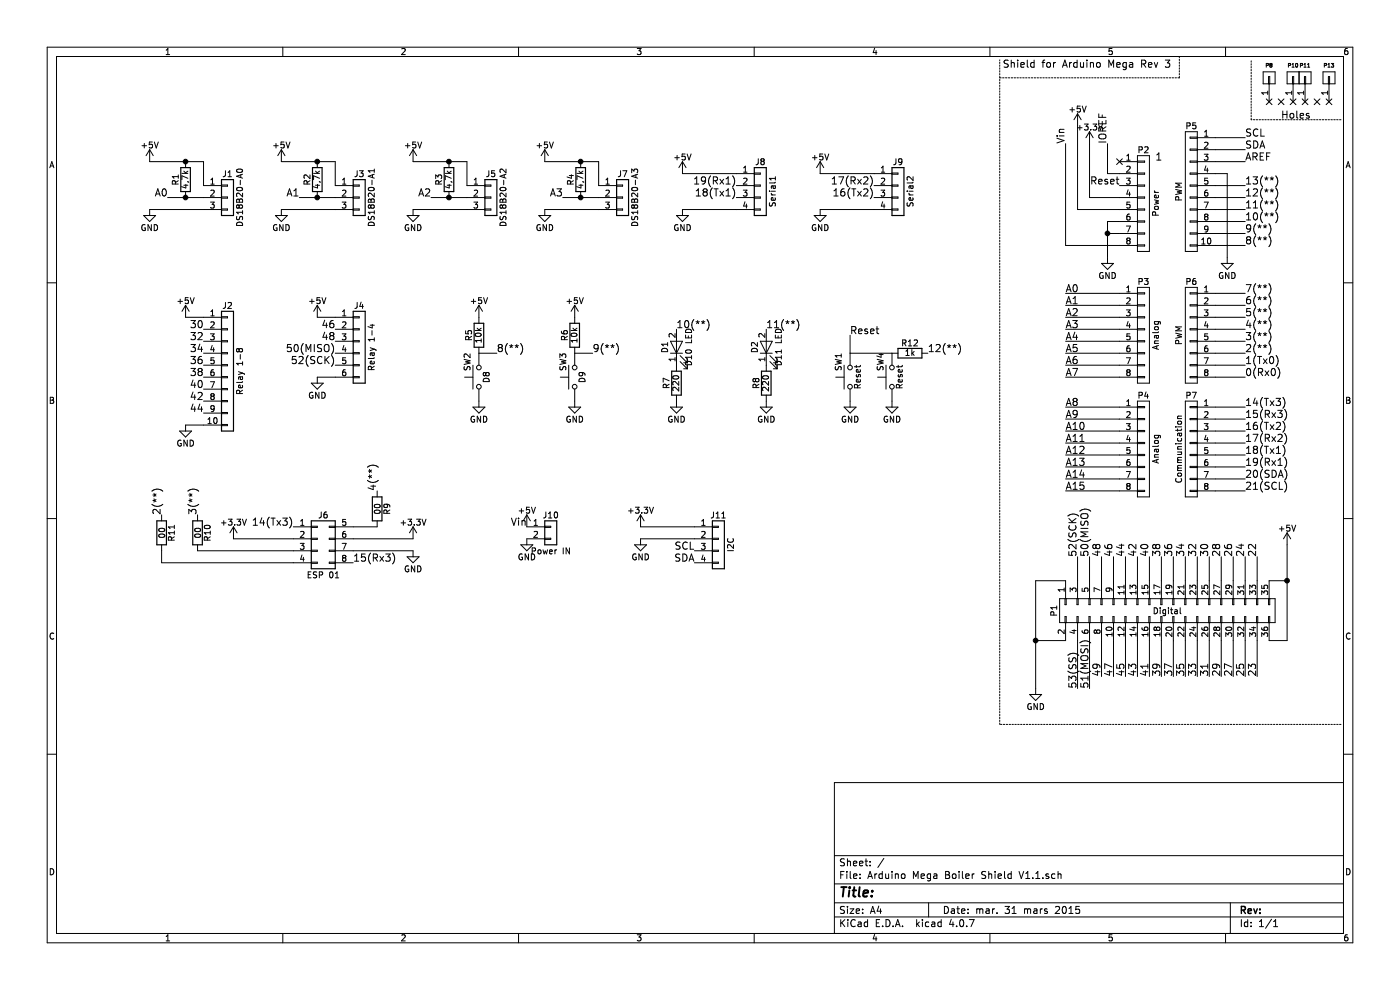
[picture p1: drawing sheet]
EESchema Schematic File Version 2
LIBS:power
LIBS:device
LIBS:transistors
LIBS:conn
LIBS:relays
LIBS:linear
LIBS:regul
LIBS:74xx
LIBS:cmos4000
LIBS:adc-dac
LIBS:memory
LIBS:xilinx
LIBS:microcontrollers
LIBS:dsp
LIBS:microchip
LIBS:analog_switches
LIBS:motorola
LIBS:texas
LIBS:intel
LIBS:audio
LIBS:interface
LIBS:digital-audio
LIBS:philips
LIBS:display
LIBS:cypress
LIBS:siliconi
LIBS:opto
LIBS:atmel
LIBS:contrib
LIBS:valves
LIBS:switches
LIBS:Arduino Mega Boiler Shield V1.1-cache
EELAYER 25 0
EELAYER END
$Descr A4 11693 8268
encoding utf-8
Sheet 1 1
Title ""
Date "mar. 31 mars 2015"
Rev ""
Comp ""
Comment1 ""
Comment2 ""
Comment3 ""
Comment4 ""
$EndDescr
NoConn ~ 9350 1350
Text Label 9250 1200 1    60   ~ 0
IOREF
Text Label 8900 1200 1    60   ~ 0
Vin
Text Label 8900 2450 0    60   ~ 0
A0
Text Label 8900 2550 0    60   ~ 0
A1
Text Label 8900 2650 0    60   ~ 0
A2
Text Label 8900 2750 0    60   ~ 0
A3
Text Label 8900 2850 0    60   ~ 0
A4
Text Label 8900 2950 0    60   ~ 0
A5
Text Label 8900 3050 0    60   ~ 0
A6
Text Label 8900 3150 0    60   ~ 0
A7
Text Label 8900 3400 0    60   ~ 0
A8
Text Label 8900 3500 0    60   ~ 0
A9
Text Label 8900 3600 0    60   ~ 0
A10
Text Label 8900 3700 0    60   ~ 0
A11
Text Label 8900 3800 0    60   ~ 0
A12
Text Label 8900 3900 0    60   ~ 0
A13
Text Label 8900 4000 0    60   ~ 0
A14
Text Label 8900 4100 0    60   ~ 0
A15
Text Label 10500 4650 1    60   ~ 0
22
Text Label 10400 4650 1    60   ~ 0
24
Text Label 10300 4650 1    60   ~ 0
26
Text Label 10200 4650 1    60   ~ 0
28
Text Label 10100 4650 1    60   ~ 0
30
Text Label 10000 4650 1    60   ~ 0
32
Text Label 9900 4650 1    60   ~ 0
34
Text Label 9800 4650 1    60   ~ 0
36
Text Label 9700 4650 1    60   ~ 0
38
Text Label 9600 4650 1    60   ~ 0
40
Text Label 9500 4650 1    60   ~ 0
42
Text Label 9400 4650 1    60   ~ 0
44
Text Label 9300 4650 1    60   ~ 0
46
Text Label 9200 4650 1    60   ~ 0
48
Text Label 9100 4650 1    60   ~ 0
50(MISO)
Text Label 9000 4650 1    60   ~ 0
52(SCK)
Text Label 10500 5650 1    60   ~ 0
23
Text Label 10400 5650 1    60   ~ 0
25
Text Label 10300 5650 1    60   ~ 0
27
Text Label 10100 5650 1    60   ~ 0
31
Text Label 10200 5650 1    60   ~ 0
29
Text Label 10000 5650 1    60   ~ 0
33
Text Label 9900 5650 1    60   ~ 0
35
Text Label 9800 5650 1    60   ~ 0
37
Text Label 9700 5650 1    60   ~ 0
39
Text Label 9600 5650 1    60   ~ 0
41
Text Label 9500 5650 1    60   ~ 0
43
Text Label 9400 5650 1    60   ~ 0
45
Text Label 9300 5650 1    60   ~ 0
47
Text Label 9200 5650 1    60   ~ 0
49
Text Label 9100 5750 1    60   ~ 0
51(MOSI)
Text Label 9000 5750 1    60   ~ 0
53(SS)
Text Label 10400 4100 0    60   ~ 0
21(SCL)
Text Label 10400 4000 0    60   ~ 0
20(SDA)
Text Label 10400 3900 0    60   ~ 0
19(Rx1)
Text Label 10400 3800 0    60   ~ 0
18(Tx1)
Text Label 10400 3700 0    60   ~ 0
17(Rx2)
Text Label 10400 3600 0    60   ~ 0
16(Tx2)
Text Label 10400 3500 0    60   ~ 0
15(Rx3)
Text Label 10400 3400 0    60   ~ 0
14(Tx3)
Text Label 10400 1550 0    60   ~ 0
13(**)
Text Label 10400 1650 0    60   ~ 0
12(**)
Text Label 10400 1750 0    60   ~ 0
11(**)
Text Label 10400 1850 0    60   ~ 0
10(**)
Text Label 10400 1950 0    60   ~ 0
9(**)
Text Label 10400 2050 0    60   ~ 0
8(**)
Text Label 10400 2450 0    60   ~ 0
7(**)
Text Label 10400 2550 0    60   ~ 0
6(**)
Text Label 10400 2650 0    60   ~ 0
5(**)
Text Label 10400 2750 0    60   ~ 0
4(**)
Text Label 10400 2850 0    60   ~ 0
3(**)
Text Label 10400 2950 0    60   ~ 0
2(**)
Text Label 10400 3050 0    60   ~ 0
1(Tx0)
Text Label 10400 3150 0    60   ~ 0
0(Rx0)
Text Label 10400 1250 0    60   ~ 0
SDA
Text Label 10400 1150 0    60   ~ 0
SCL
Text Label 10400 1350 0    60   ~ 0
AREF
Text Notes 8375 575  0    60   ~ 0
Shield for Arduino Mega Rev 3
Text Notes 10700 1000 0    60   ~ 0
Holes
$Comp
L CONN_01X01 P8
U 1 1
P 10600 650
F 0 "P8" V 10700 650 31  0000 C CNN
F 1 "CONN_01X01" V 10700 650 50  0001 C CNN
F 2 "Socket_Arduino_Mega:Arduino_1pin" H 10600 650 50  0001 C CNN
F 3 "" H 10600 650 50  0000 C CNN
	1    10600 650 
	0    -1   -1   0   
$EndComp
$Comp
L CONN_01X01 P10
U 1 1
P 10800 650
F 0 "P10" V 10900 650 31  0000 C CNN
F 1 "CONN_01X01" V 10900 650 50  0001 C CNN
F 2 "Socket_Arduino_Mega:Arduino_1pin" H 10800 650 50  0001 C CNN
F 3 "" H 10800 650 50  0000 C CNN
	1    10800 650 
	0    -1   -1   0   
$EndComp
$Comp
L CONN_01X01 P11
U 1 1
P 10900 650
F 0 "P11" V 11000 650 31  0000 C CNN
F 1 "CONN_01X01" V 11000 650 50  0001 C CNN
F 2 "Socket_Arduino_Mega:Arduino_1pin" H 10900 650 50  0001 C CNN
F 3 "" H 10900 650 50  0000 C CNN
	1    10900 650 
	0    -1   -1   0   
$EndComp
$Comp
L CONN_01X01 P13
U 1 1
P 11100 650
F 0 "P13" V 11200 650 31  0000 C CNN
F 1 "CONN_01X01" V 11200 650 50  0001 C CNN
F 2 "Socket_Arduino_Mega:Arduino_1pin" H 11100 650 50  0001 C CNN
F 3 "" H 11100 650 50  0000 C CNN
	1    11100 650 
	0    -1   -1   0   
$EndComp
NoConn ~ 10600 850 
NoConn ~ 10700 850 
NoConn ~ 10800 850 
NoConn ~ 10900 850 
NoConn ~ 11000 850 
NoConn ~ 11100 850 
$Comp
L CONN_01X08 P2
U 1 1
P 9550 1700
F 0 "P2" H 9550 2150 50  0000 C CNN
F 1 "Power" V 9650 1700 50  0000 C CNN
F 2 "Socket_Arduino_Mega:Socket_Strip_Arduino_1x08" H 9550 1700 50  0001 C CNN
F 3 "" H 9550 1700 50  0000 C CNN
	1    9550 1700
	1    0    0    -1  
$EndComp
Text Notes 9650 1350 0    60   ~ 0
1
$Comp
L +3.3V #PWR01
U 1 1
P 9100 1200
F 0 "#PWR01" H 9100 1050 50  0001 C CNN
F 1 "+3.3V" H 9100 1340 50  0000 C CNN
F 2 "" H 9100 1200 50  0000 C CNN
F 3 "" H 9100 1200 50  0000 C CNN
	1    9100 1200
	1    0    0    -1  
$EndComp
Text Label 9350 1550 2    60   ~ 0
Reset
$Comp
L +5V #PWR02
U 1 1
P 9000 1050
F 0 "#PWR02" H 9000 900 50  0001 C CNN
F 1 "+5V" H 9000 1190 50  0000 C CNN
F 2 "" H 9000 1050 50  0000 C CNN
F 3 "" H 9000 1050 50  0000 C CNN
	1    9000 1050
	1    0    0    -1  
$EndComp
$Comp
L GND #PWR03
U 1 1
P 9250 2150
F 0 "#PWR03" H 9250 1900 50  0001 C CNN
F 1 "GND" H 9250 2000 50  0000 C CNN
F 2 "" H 9250 2150 50  0000 C CNN
F 3 "" H 9250 2150 50  0000 C CNN
	1    9250 2150
	1    0    0    -1  
$EndComp
$Comp
L CONN_01X10 P5
U 1 1
P 9950 1600
F 0 "P5" H 9950 2150 50  0000 C CNN
F 1 "PWM" V 10050 1600 50  0000 C CNN
F 2 "Socket_Arduino_Mega:Socket_Strip_Arduino_1x10" H 9950 1600 50  0001 C CNN
F 3 "" H 9950 1600 50  0000 C CNN
	1    9950 1600
	-1   0    0    -1  
$EndComp
$Comp
L GND #PWR04
U 1 1
P 10250 2150
F 0 "#PWR04" H 10250 1900 50  0001 C CNN
F 1 "GND" H 10250 2000 50  0000 C CNN
F 2 "" H 10250 2150 50  0000 C CNN
F 3 "" H 10250 2150 50  0000 C CNN
	1    10250 2150
	1    0    0    -1  
$EndComp
$Comp
L CONN_01X08 P3
U 1 1
P 9550 2800
F 0 "P3" H 9550 3250 50  0000 C CNN
F 1 "Analog" V 9650 2800 50  0000 C CNN
F 2 "Socket_Arduino_Mega:Socket_Strip_Arduino_1x08" H 9550 2800 50  0001 C CNN
F 3 "" H 9550 2800 50  0000 C CNN
	1    9550 2800
	1    0    0    -1  
$EndComp
$Comp
L CONN_01X08 P6
U 1 1
P 9950 2800
F 0 "P6" H 9950 3250 50  0000 C CNN
F 1 "PWM" V 10050 2800 50  0000 C CNN
F 2 "Socket_Arduino_Mega:Socket_Strip_Arduino_1x08" H 9950 2800 50  0001 C CNN
F 3 "" H 9950 2800 50  0000 C CNN
	1    9950 2800
	-1   0    0    -1  
$EndComp
$Comp
L CONN_01X08 P4
U 1 1
P 9550 3750
F 0 "P4" H 9550 4200 50  0000 C CNN
F 1 "Analog" V 9650 3750 50  0000 C CNN
F 2 "Socket_Arduino_Mega:Socket_Strip_Arduino_1x08" H 9550 3750 50  0001 C CNN
F 3 "" H 9550 3750 50  0000 C CNN
	1    9550 3750
	1    0    0    -1  
$EndComp
$Comp
L CONN_01X08 P7
U 1 1
P 9950 3750
F 0 "P7" H 9950 4200 50  0000 C CNN
F 1 "Communication" V 10050 3750 50  0000 C CNN
F 2 "Socket_Arduino_Mega:Socket_Strip_Arduino_1x08" H 9950 3750 50  0001 C CNN
F 3 "" H 9950 3750 50  0000 C CNN
	1    9950 3750
	-1   0    0    -1  
$EndComp
$Comp
L CONN_02X18 P1
U 1 1
P 9750 5100
F 0 "P1" H 9750 6050 50  0000 C CNN
F 1 "Digital" V 9750 5100 50  0000 C CNN
F 2 "Socket_Arduino_Mega:Socket_Strip_Arduino_2x18" H 9750 4050 50  0001 C CNN
F 3 "" H 9750 4050 50  0000 C CNN
	1    9750 5100
	0    -1   1    0   
$EndComp
Wire Wire Line
	9100 1200 9100 1650
Wire Wire Line
	9250 1450 9250 1200
Wire Wire Line
	9350 1450 9250 1450
Wire Notes Line
	10450 1000 10450 500 
Wire Notes Line
	11200 1000 10450 1000
Wire Notes Line
	9850 650  9850 475 
Wire Notes Line
	8350 650  9850 650 
Wire Wire Line
	9100 1650 9350 1650
Wire Wire Line
	9000 1050 9000 1750
Wire Wire Line
	9000 1750 9350 1750
Wire Wire Line
	9350 2050 8900 2050
Wire Wire Line
	8900 2050 8900 1200
Wire Wire Line
	9350 1850 9250 1850
Wire Wire Line
	9250 1850 9250 2150
Wire Wire Line
	9350 1950 9250 1950
Connection ~ 9250 1950
Wire Wire Line
	10150 1150 10400 1150
Wire Wire Line
	10400 1250 10150 1250
Wire Wire Line
	10150 1350 10400 1350
Wire Wire Line
	10150 1550 10400 1550
Wire Wire Line
	10400 1650 10150 1650
Wire Wire Line
	10150 1750 10400 1750
Wire Wire Line
	10150 1850 10400 1850
Wire Wire Line
	10400 1950 10150 1950
Wire Wire Line
	10150 2050 10400 2050
Wire Wire Line
	10250 2150 10250 1450
Wire Wire Line
	10250 1450 10150 1450
Wire Wire Line
	9350 2450 8900 2450
Wire Wire Line
	8900 2550 9350 2550
Wire Wire Line
	9350 2650 8900 2650
Wire Wire Line
	8900 2750 9350 2750
Wire Wire Line
	9350 2850 8900 2850
Wire Wire Line
	8900 2950 9350 2950
Wire Wire Line
	9350 3050 8900 3050
Wire Wire Line
	8900 3150 9350 3150
Wire Wire Line
	10400 2450 10150 2450
Wire Wire Line
	10150 2550 10400 2550
Wire Wire Line
	10400 2650 10150 2650
Wire Wire Line
	10150 2750 10400 2750
Wire Wire Line
	10400 2850 10150 2850
Wire Wire Line
	10150 2950 10400 2950
Wire Wire Line
	10400 3050 10150 3050
Wire Wire Line
	10150 3150 10400 3150
Wire Wire Line
	9350 3400 8900 3400
Wire Wire Line
	8900 3500 9350 3500
Wire Wire Line
	9350 3600 8900 3600
Wire Wire Line
	8900 3700 9350 3700
Wire Wire Line
	9350 3800 8900 3800
Wire Wire Line
	8900 3900 9350 3900
Wire Wire Line
	9350 4000 8900 4000
Wire Wire Line
	8900 4100 9350 4100
Wire Wire Line
	10400 3400 10150 3400
Wire Wire Line
	10150 3500 10400 3500
Wire Wire Line
	10400 3600 10150 3600
Wire Wire Line
	10150 3700 10400 3700
Wire Wire Line
	10400 3800 10150 3800
Wire Wire Line
	10150 3900 10400 3900
Wire Wire Line
	10400 4000 10150 4000
Wire Wire Line
	10150 4100 10400 4100
Wire Wire Line
	10500 4850 10500 4650
Wire Wire Line
	10400 4850 10400 4650
Wire Wire Line
	10300 4850 10300 4650
Wire Wire Line
	10200 4850 10200 4650
Wire Wire Line
	10100 4850 10100 4650
Wire Wire Line
	10000 4850 10000 4650
Wire Wire Line
	9900 4850 9900 4650
Wire Wire Line
	9800 4850 9800 4650
Wire Wire Line
	9700 4850 9700 4650
Wire Wire Line
	9600 4850 9600 4650
Wire Wire Line
	9500 4850 9500 4650
Wire Wire Line
	9400 4850 9400 4650
Wire Wire Line
	9300 4850 9300 4650
Wire Wire Line
	9200 4850 9200 4650
Wire Wire Line
	9100 4850 9100 4650
Wire Wire Line
	9000 4850 9000 4650
Wire Wire Line
	10500 5350 10500 5650
Wire Wire Line
	10400 5350 10400 5650
Wire Wire Line
	10300 5350 10300 5650
Wire Wire Line
	10200 5350 10200 5650
Wire Wire Line
	10100 5350 10100 5650
Wire Wire Line
	10000 5350 10000 5650
Wire Wire Line
	9900 5350 9900 5650
Wire Wire Line
	9800 5350 9800 5650
Wire Wire Line
	9700 5350 9700 5650
Wire Wire Line
	9600 5350 9600 5650
Wire Wire Line
	9500 5350 9500 5650
Wire Wire Line
	9400 5350 9400 5650
Wire Wire Line
	9300 5350 9300 5650
Wire Wire Line
	9200 5350 9200 5650
Wire Wire Line
	9100 5350 9100 5750
Wire Wire Line
	9000 5350 9000 5750
Wire Wire Line
	8900 4850 8650 4850
$Comp
L GND #PWR05
U 1 1
P 8650 5750
F 0 "#PWR05" H 8650 5500 50  0001 C CNN
F 1 "GND" H 8650 5600 50  0000 C CNN
F 2 "" H 8650 5750 50  0000 C CNN
F 3 "" H 8650 5750 50  0000 C CNN
	1    8650 5750
	1    0    0    -1  
$EndComp
Wire Wire Line
	8900 5350 8650 5350
Connection ~ 8650 5350
Wire Wire Line
	10750 5350 10600 5350
Wire Wire Line
	10750 4850 10600 4850
$Comp
L +5V #PWR06
U 1 1
P 10750 4550
F 0 "#PWR06" H 10750 4400 50  0001 C CNN
F 1 "+5V" H 10750 4690 50  0000 C CNN
F 2 "" H 10750 4550 50  0000 C CNN
F 3 "" H 10750 4550 50  0000 C CNN
	1    10750 4550
	1    0    0    -1  
$EndComp
Connection ~ 10750 4850
Wire Wire Line
	10750 4550 10750 5350
Wire Wire Line
	8650 4850 8650 5750
Wire Notes Line
	11200 6050 8350 6050
Wire Notes Line
	8350 6050 8350 500 
$Comp
L Conn_01x03 J1
U 1 1
P 1900 1650
F 0 "J1" H 1900 1850 50  0000 C CNN
F 1 "DS18B20-A0" V 2000 1650 50  0000 C CNN
F 2 "Connectors_JST:JST_XH_B03B-XH-A_03x2.50mm_Straight" H 1900 1650 50  0001 C CNN
F 3 "" H 1900 1650 50  0001 C CNN
	1    1900 1650
	1    0    0    -1  
$EndComp
$Comp
L R R1
U 1 1
P 1550 1500
F 0 "R1" V 1630 1500 50  0000 C CNN
F 1 "4,7k" V 1550 1500 50  0000 C CNN
F 2 "Resistors_SMD:R_1206_HandSoldering" V 1480 1500 50  0001 C CNN
F 3 "" H 1550 1500 50  0001 C CNN
	1    1550 1500
	-1   0    0    1   
$EndComp
$Comp
L +5V #PWR07
U 1 1
P 1250 1350
F 0 "#PWR07" H 1250 1200 50  0001 C CNN
F 1 "+5V" H 1250 1490 50  0000 C CNN
F 2 "" H 1250 1350 50  0001 C CNN
F 3 "" H 1250 1350 50  0001 C CNN
	1    1250 1350
	1    0    0    -1  
$EndComp
$Comp
L GND #PWR08
U 1 1
P 1250 1750
F 0 "#PWR08" H 1250 1500 50  0001 C CNN
F 1 "GND" H 1250 1600 50  0000 C CNN
F 2 "" H 1250 1750 50  0001 C CNN
F 3 "" H 1250 1750 50  0001 C CNN
	1    1250 1750
	1    0    0    -1  
$EndComp
Wire Wire Line
	1400 1650 1700 1650
Wire Wire Line
	1250 1750 1700 1750
Wire Wire Line
	1700 1350 1700 1550
Wire Wire Line
	1250 1350 1700 1350
Connection ~ 1550 1650
Connection ~ 1550 1350
$Comp
L Conn_01x03 J3
U 1 1
P 3000 1650
F 0 "J3" H 3000 1850 50  0000 C CNN
F 1 "DS18B20-A1" V 3100 1650 50  0000 C CNN
F 2 "Connectors_JST:JST_XH_B03B-XH-A_03x2.50mm_Straight" H 3000 1650 50  0001 C CNN
F 3 "" H 3000 1650 50  0001 C CNN
	1    3000 1650
	1    0    0    -1  
$EndComp
$Comp
L R R2
U 1 1
P 2650 1500
F 0 "R2" V 2730 1500 50  0000 C CNN
F 1 "4,7k" V 2650 1500 50  0000 C CNN
F 2 "Resistors_SMD:R_1206_HandSoldering" V 2580 1500 50  0001 C CNN
F 3 "" H 2650 1500 50  0001 C CNN
	1    2650 1500
	-1   0    0    1   
$EndComp
$Comp
L +5V #PWR09
U 1 1
P 2350 1350
F 0 "#PWR09" H 2350 1200 50  0001 C CNN
F 1 "+5V" H 2350 1490 50  0000 C CNN
F 2 "" H 2350 1350 50  0001 C CNN
F 3 "" H 2350 1350 50  0001 C CNN
	1    2350 1350
	1    0    0    -1  
$EndComp
$Comp
L GND #PWR010
U 1 1
P 2350 1750
F 0 "#PWR010" H 2350 1500 50  0001 C CNN
F 1 "GND" H 2350 1600 50  0000 C CNN
F 2 "" H 2350 1750 50  0001 C CNN
F 3 "" H 2350 1750 50  0001 C CNN
	1    2350 1750
	1    0    0    -1  
$EndComp
Wire Wire Line
	2500 1650 2800 1650
Wire Wire Line
	2350 1750 2800 1750
Wire Wire Line
	2800 1350 2800 1550
Wire Wire Line
	2350 1350 2800 1350
Connection ~ 2650 1650
Connection ~ 2650 1350
$Comp
L Conn_01x03 J5
U 1 1
P 4100 1650
F 0 "J5" H 4100 1850 50  0000 C CNN
F 1 "DS18B20-A2" V 4200 1650 50  0000 C CNN
F 2 "Connectors_JST:JST_XH_B03B-XH-A_03x2.50mm_Straight" H 4100 1650 50  0001 C CNN
F 3 "" H 4100 1650 50  0001 C CNN
	1    4100 1650
	1    0    0    -1  
$EndComp
$Comp
L R R3
U 1 1
P 3750 1500
F 0 "R3" V 3830 1500 50  0000 C CNN
F 1 "4,7k" V 3750 1500 50  0000 C CNN
F 2 "Resistors_SMD:R_1206_HandSoldering" V 3680 1500 50  0001 C CNN
F 3 "" H 3750 1500 50  0001 C CNN
	1    3750 1500
	-1   0    0    1   
$EndComp
$Comp
L +5V #PWR011
U 1 1
P 3450 1350
F 0 "#PWR011" H 3450 1200 50  0001 C CNN
F 1 "+5V" H 3450 1490 50  0000 C CNN
F 2 "" H 3450 1350 50  0001 C CNN
F 3 "" H 3450 1350 50  0001 C CNN
	1    3450 1350
	1    0    0    -1  
$EndComp
$Comp
L GND #PWR012
U 1 1
P 3450 1750
F 0 "#PWR012" H 3450 1500 50  0001 C CNN
F 1 "GND" H 3450 1600 50  0000 C CNN
F 2 "" H 3450 1750 50  0001 C CNN
F 3 "" H 3450 1750 50  0001 C CNN
	1    3450 1750
	1    0    0    -1  
$EndComp
Wire Wire Line
	3600 1650 3900 1650
Wire Wire Line
	3450 1750 3900 1750
Wire Wire Line
	3900 1350 3900 1550
Wire Wire Line
	3450 1350 3900 1350
Connection ~ 3750 1650
Connection ~ 3750 1350
$Comp
L Conn_01x03 J7
U 1 1
P 5200 1650
F 0 "J7" H 5200 1850 50  0000 C CNN
F 1 "DS18B20-A3" V 5300 1650 50  0000 C CNN
F 2 "Connectors_JST:JST_XH_B03B-XH-A_03x2.50mm_Straight" H 5200 1650 50  0001 C CNN
F 3 "" H 5200 1650 50  0001 C CNN
	1    5200 1650
	1    0    0    -1  
$EndComp
$Comp
L R R4
U 1 1
P 4850 1500
F 0 "R4" V 4930 1500 50  0000 C CNN
F 1 "4,7k" V 4850 1500 50  0000 C CNN
F 2 "Resistors_SMD:R_1206_HandSoldering" V 4780 1500 50  0001 C CNN
F 3 "" H 4850 1500 50  0001 C CNN
	1    4850 1500
	-1   0    0    1   
$EndComp
$Comp
L +5V #PWR013
U 1 1
P 4550 1350
F 0 "#PWR013" H 4550 1200 50  0001 C CNN
F 1 "+5V" H 4550 1490 50  0000 C CNN
F 2 "" H 4550 1350 50  0001 C CNN
F 3 "" H 4550 1350 50  0001 C CNN
	1    4550 1350
	1    0    0    -1  
$EndComp
$Comp
L GND #PWR014
U 1 1
P 4550 1750
F 0 "#PWR014" H 4550 1500 50  0001 C CNN
F 1 "GND" H 4550 1600 50  0000 C CNN
F 2 "" H 4550 1750 50  0001 C CNN
F 3 "" H 4550 1750 50  0001 C CNN
	1    4550 1750
	1    0    0    -1  
$EndComp
Wire Wire Line
	4700 1650 5000 1650
Wire Wire Line
	4550 1750 5000 1750
Wire Wire Line
	5000 1350 5000 1550
Wire Wire Line
	4550 1350 5000 1350
Connection ~ 4850 1650
Connection ~ 4850 1350
$Comp
L Conn_01x04 J8
U 1 1
P 6350 1550
F 0 "J8" H 6350 1750 50  0000 C CNN
F 1 "Serial1" V 6450 1500 50  0000 C CNN
F 2 "Connectors_JST:JST_XH_B04B-XH-A_04x2.50mm_Straight" H 6350 1550 50  0001 C CNN
F 3 "" H 6350 1550 50  0001 C CNN
	1    6350 1550
	1    0    0    -1  
$EndComp
$Comp
L GND #PWR015
U 1 1
P 5700 1750
F 0 "#PWR015" H 5700 1500 50  0001 C CNN
F 1 "GND" H 5700 1600 50  0000 C CNN
F 2 "" H 5700 1750 50  0001 C CNN
F 3 "" H 5700 1750 50  0001 C CNN
	1    5700 1750
	1    0    0    -1  
$EndComp
Wire Wire Line
	5700 1750 6150 1750
$Comp
L +5V #PWR016
U 1 1
P 5700 1450
F 0 "#PWR016" H 5700 1300 50  0001 C CNN
F 1 "+5V" H 5700 1590 50  0000 C CNN
F 2 "" H 5700 1450 50  0001 C CNN
F 3 "" H 5700 1450 50  0001 C CNN
	1    5700 1450
	1    0    0    -1  
$EndComp
Wire Wire Line
	6150 1450 5700 1450
$Comp
L Conn_01x10 J2
U 1 1
P 1900 3050
F 0 "J2" H 1900 3550 50  0000 C CNN
F 1 "Relay 1-8" V 2000 3000 50  0000 C CNN
F 2 "Connectors_JST:JST_XH_B10B-XH-A_10x2.50mm_Straight" H 1900 3050 50  0001 C CNN
F 3 "" H 1900 3050 50  0001 C CNN
	1    1900 3050
	1    0    0    -1  
$EndComp
$Comp
L Conn_01x06 J4
U 1 1
P 3000 2850
F 0 "J4" H 3000 3150 50  0000 C CNN
F 1 "Relay 1-4" V 3100 2800 50  0000 C CNN
F 2 "Connectors_JST:JST_XH_B06B-XH-A_06x2.50mm_Straight" H 3000 2850 50  0001 C CNN
F 3 "" H 3000 2850 50  0001 C CNN
	1    3000 2850
	1    0    0    -1  
$EndComp
$Comp
L GND #PWR017
U 1 1
P 1550 3550
F 0 "#PWR017" H 1550 3300 50  0001 C CNN
F 1 "GND" H 1550 3400 50  0000 C CNN
F 2 "" H 1550 3550 50  0001 C CNN
F 3 "" H 1550 3550 50  0001 C CNN
	1    1550 3550
	1    0    0    -1  
$EndComp
$Comp
L +5V #PWR018
U 1 1
P 1550 2650
F 0 "#PWR018" H 1550 2500 50  0001 C CNN
F 1 "+5V" H 1550 2790 50  0000 C CNN
F 2 "" H 1550 2650 50  0001 C CNN
F 3 "" H 1550 2650 50  0001 C CNN
	1    1550 2650
	1    0    0    -1  
$EndComp
Wire Wire Line
	1700 2650 1550 2650
Wire Wire Line
	1700 3550 1550 3550
$Comp
L GND #PWR019
U 1 1
P 2650 3150
F 0 "#PWR019" H 2650 2900 50  0001 C CNN
F 1 "GND" H 2650 3000 50  0000 C CNN
F 2 "" H 2650 3150 50  0001 C CNN
F 3 "" H 2650 3150 50  0001 C CNN
	1    2650 3150
	1    0    0    -1  
$EndComp
Wire Wire Line
	2800 3150 2650 3150
$Comp
L +5V #PWR020
U 1 1
P 2650 2650
F 0 "#PWR020" H 2650 2500 50  0001 C CNN
F 1 "+5V" H 2650 2790 50  0000 C CNN
F 2 "" H 2650 2650 50  0001 C CNN
F 3 "" H 2650 2650 50  0001 C CNN
	1    2650 2650
	1    0    0    -1  
$EndComp
Wire Wire Line
	2800 2650 2650 2650
$Comp
L Conn_01x04 J9
U 1 1
P 7500 1550
F 0 "J9" H 7500 1750 50  0000 C CNN
F 1 "Serial2" V 7600 1500 50  0000 C CNN
F 2 "Connectors_JST:JST_XH_B04B-XH-A_04x2.50mm_Straight" H 7500 1550 50  0001 C CNN
F 3 "" H 7500 1550 50  0001 C CNN
	1    7500 1550
	1    0    0    -1  
$EndComp
$Comp
L GND #PWR021
U 1 1
P 6850 1750
F 0 "#PWR021" H 6850 1500 50  0001 C CNN
F 1 "GND" H 6850 1600 50  0000 C CNN
F 2 "" H 6850 1750 50  0001 C CNN
F 3 "" H 6850 1750 50  0001 C CNN
	1    6850 1750
	1    0    0    -1  
$EndComp
Wire Wire Line
	6850 1750 7300 1750
$Comp
L +5V #PWR022
U 1 1
P 6850 1450
F 0 "#PWR022" H 6850 1300 50  0001 C CNN
F 1 "+5V" H 6850 1590 50  0000 C CNN
F 2 "" H 6850 1450 50  0001 C CNN
F 3 "" H 6850 1450 50  0001 C CNN
	1    6850 1450
	1    0    0    -1  
$EndComp
Wire Wire Line
	7300 1450 6850 1450
$Comp
L SW_Push SW1
U 1 1
P 7100 3150
F 0 "SW1" H 7150 3250 50  0000 L CNN
F 1 "Reset" H 7100 3090 50  0000 C CNN
F 2 "Buttons_Switches_THT:SW_Tactile_SPST_Angled_PTS645Vx39-2LFS" H 7100 3350 50  0001 C CNN
F 3 "" H 7100 3350 50  0001 C CNN
	1    7100 3150
	0    -1   -1   0   
$EndComp
$Comp
L GND #PWR023
U 1 1
P 7100 3350
F 0 "#PWR023" H 7100 3100 50  0001 C CNN
F 1 "GND" H 7100 3200 50  0000 C CNN
F 2 "" H 7100 3350 50  0001 C CNN
F 3 "" H 7100 3350 50  0001 C CNN
	1    7100 3350
	1    0    0    -1  
$EndComp
$Comp
L SW_Push SW2
U 1 1
P 4000 3150
F 0 "SW2" H 4050 3250 50  0000 L CNN
F 1 "D8" H 4000 3090 50  0000 C CNN
F 2 "Buttons_Switches_THT:SW_PUSH_6mm_h5mm" H 4000 3350 50  0001 C CNN
F 3 "" H 4000 3350 50  0001 C CNN
	1    4000 3150
	0    -1   -1   0   
$EndComp
$Comp
L GND #PWR024
U 1 1
P 4000 3350
F 0 "#PWR024" H 4000 3100 50  0001 C CNN
F 1 "GND" H 4000 3200 50  0000 C CNN
F 2 "" H 4000 3350 50  0001 C CNN
F 3 "" H 4000 3350 50  0001 C CNN
	1    4000 3350
	1    0    0    -1  
$EndComp
$Comp
L R R5
U 1 1
P 4000 2800
F 0 "R5" V 4080 2800 50  0000 C CNN
F 1 "10k" V 4000 2800 50  0000 C CNN
F 2 "Resistors_SMD:R_1206_HandSoldering" V 3930 2800 50  0001 C CNN
F 3 "" H 4000 2800 50  0001 C CNN
	1    4000 2800
	-1   0    0    1   
$EndComp
$Comp
L +5V #PWR025
U 1 1
P 4000 2650
F 0 "#PWR025" H 4000 2500 50  0001 C CNN
F 1 "+5V" H 4000 2790 50  0000 C CNN
F 2 "" H 4000 2650 50  0001 C CNN
F 3 "" H 4000 2650 50  0001 C CNN
	1    4000 2650
	1    0    0    -1  
$EndComp
Wire Wire Line
	4150 2950 4000 2950
$Comp
L SW_Push SW3
U 1 1
P 4800 3150
F 0 "SW3" H 4850 3250 50  0000 L CNN
F 1 "D9" H 4800 3090 50  0000 C CNN
F 2 "Buttons_Switches_THT:SW_PUSH_6mm_h5mm" H 4800 3350 50  0001 C CNN
F 3 "" H 4800 3350 50  0001 C CNN
	1    4800 3150
	0    -1   -1   0   
$EndComp
$Comp
L GND #PWR026
U 1 1
P 4800 3350
F 0 "#PWR026" H 4800 3100 50  0001 C CNN
F 1 "GND" H 4800 3200 50  0000 C CNN
F 2 "" H 4800 3350 50  0001 C CNN
F 3 "" H 4800 3350 50  0001 C CNN
	1    4800 3350
	1    0    0    -1  
$EndComp
$Comp
L R R6
U 1 1
P 4800 2800
F 0 "R6" V 4880 2800 50  0000 C CNN
F 1 "10k" V 4800 2800 50  0000 C CNN
F 2 "Resistors_SMD:R_1206_HandSoldering" V 4730 2800 50  0001 C CNN
F 3 "" H 4800 2800 50  0001 C CNN
	1    4800 2800
	-1   0    0    1   
$EndComp
$Comp
L +5V #PWR027
U 1 1
P 4800 2650
F 0 "#PWR027" H 4800 2500 50  0001 C CNN
F 1 "+5V" H 4800 2790 50  0000 C CNN
F 2 "" H 4800 2650 50  0001 C CNN
F 3 "" H 4800 2650 50  0001 C CNN
	1    4800 2650
	1    0    0    -1  
$EndComp
Wire Wire Line
	4950 2950 4800 2950
$Comp
L R R7
U 1 1
P 5650 3200
F 0 "R7" V 5730 3200 50  0000 C CNN
F 1 "220" V 5650 3200 50  0000 C CNN
F 2 "Resistors_SMD:R_1206_HandSoldering" V 5580 3200 50  0001 C CNN
F 3 "" H 5650 3200 50  0001 C CNN
	1    5650 3200
	-1   0    0    1   
$EndComp
$Comp
L GND #PWR028
U 1 1
P 5650 3350
F 0 "#PWR028" H 5650 3100 50  0001 C CNN
F 1 "GND" H 5650 3200 50  0000 C CNN
F 2 "" H 5650 3350 50  0001 C CNN
F 3 "" H 5650 3350 50  0001 C CNN
	1    5650 3350
	1    0    0    -1  
$EndComp
$Comp
L LED D1
U 1 1
P 5650 2900
F 0 "D1" H 5650 3000 50  0000 C CNN
F 1 "D10 LED" H 5650 2800 50  0000 C CNN
F 2 "LEDs:LED_1206_HandSoldering" H 5650 2900 50  0001 C CNN
F 3 "" H 5650 2900 50  0001 C CNN
	1    5650 2900
	0    -1   -1   0   
$EndComp
$Comp
L R R8
U 1 1
P 6400 3200
F 0 "R8" V 6480 3200 50  0000 C CNN
F 1 "220" V 6400 3200 50  0000 C CNN
F 2 "Resistors_SMD:R_1206_HandSoldering" V 6330 3200 50  0001 C CNN
F 3 "" H 6400 3200 50  0001 C CNN
	1    6400 3200
	-1   0    0    1   
$EndComp
$Comp
L GND #PWR029
U 1 1
P 6400 3350
F 0 "#PWR029" H 6400 3100 50  0001 C CNN
F 1 "GND" H 6400 3200 50  0000 C CNN
F 2 "" H 6400 3350 50  0001 C CNN
F 3 "" H 6400 3350 50  0001 C CNN
	1    6400 3350
	1    0    0    -1  
$EndComp
$Comp
L LED D2
U 1 1
P 6400 2900
F 0 "D2" H 6400 3000 50  0000 C CNN
F 1 "D11 LED" H 6400 2800 50  0000 C CNN
F 2 "LEDs:LED_1206_HandSoldering" H 6400 2900 50  0001 C CNN
F 3 "" H 6400 2900 50  0001 C CNN
	1    6400 2900
	0    -1   -1   0   
$EndComp
Text Label 5650 2750 0    60   ~ 0
10(**)
Text Label 6400 2750 0    60   ~ 0
11(**)
Text Label 7750 2950 0    60   ~ 0
12(**)
$Comp
L SW_Push SW4
U 1 1
P 7450 3150
F 0 "SW4" H 7500 3250 50  0000 L CNN
F 1 "Reset" H 7450 3090 50  0000 C CNN
F 2 "Buttons_Switches_THT:SW_PUSH_6mm_h4.3mm" H 7450 3350 50  0001 C CNN
F 3 "" H 7450 3350 50  0001 C CNN
	1    7450 3150
	0    -1   -1   0   
$EndComp
$Comp
L GND #PWR030
U 1 1
P 7450 3350
F 0 "#PWR030" H 7450 3100 50  0001 C CNN
F 1 "GND" H 7450 3200 50  0000 C CNN
F 2 "" H 7450 3350 50  0001 C CNN
F 3 "" H 7450 3350 50  0001 C CNN
	1    7450 3350
	1    0    0    -1  
$EndComp
Wire Wire Line
	7100 2950 7450 2950
Text Label 4950 2950 0    60   ~ 0
9(**)
Text Label 6150 1550 2    60   ~ 0
19(Rx1)
Text Label 6150 1650 2    60   ~ 0
18(Tx1)
Text Label 7100 2800 0    60   ~ 0
Reset
Text Label 4700 1650 2    60   ~ 0
A3
Text Label 3600 1650 2    60   ~ 0
A2
Text Label 2500 1650 2    60   ~ 0
A1
Text Label 1400 1650 2    60   ~ 0
A0
Text Label 1700 2750 2    60   ~ 0
30
Text Label 1700 2850 2    60   ~ 0
32
Text Label 1700 2950 2    60   ~ 0
34
Text Label 1700 3050 2    60   ~ 0
36
Text Label 1700 3150 2    60   ~ 0
38
Text Label 1700 3250 2    60   ~ 0
40
Text Label 1700 3350 2    60   ~ 0
42
Text Label 1700 3450 2    60   ~ 0
44
Text Label 2800 2750 2    60   ~ 0
46
Text Label 2800 2850 2    60   ~ 0
48
Text Label 2800 2950 2    60   ~ 0
50(MISO)
Text Label 2800 3050 2    60   ~ 0
52(SCK)
$Comp
L Conn_02x04_Top_Bottom J6
U 1 1
P 2650 4500
F 0 "J6" H 2700 4700 50  0000 C CNN
F 1 "ESP 01" H 2700 4200 50  0000 C CNN
F 2 "Pin_Headers:Pin_Header_Straight_2x04_Pitch2.54mm" H 2650 4500 50  0001 C CNN
F 3 "" H 2650 4500 50  0001 C CNN
	1    2650 4500
	1    0    0    -1  
$EndComp
Text Label 2950 4700 0    60   ~ 0
15(Rx3)
Text Label 2450 4400 2    60   ~ 0
14(Tx3)
$Comp
L GND #PWR031
U 1 1
P 3450 4600
F 0 "#PWR031" H 3450 4350 50  0001 C CNN
F 1 "GND" H 3450 4450 50  0000 C CNN
F 2 "" H 3450 4600 50  0001 C CNN
F 3 "" H 3450 4600 50  0001 C CNN
	1    3450 4600
	1    0    0    -1  
$EndComp
$Comp
L +3.3V #PWR032
U 1 1
P 1950 4500
F 0 "#PWR032" H 1950 4350 50  0001 C CNN
F 1 "+3.3V" H 1950 4640 50  0000 C CNN
F 2 "" H 1950 4500 50  0000 C CNN
F 3 "" H 1950 4500 50  0000 C CNN
	1    1950 4500
	1    0    0    -1  
$EndComp
Text Label 1350 4300 1    60   ~ 0
2(**)
$Comp
L R R10
U 1 1
P 1650 4450
F 0 "R10" V 1730 4450 50  0000 C CNN
F 1 "00" V 1650 4450 50  0000 C CNN
F 2 "Resistors_SMD:R_1206_HandSoldering" V 1580 4450 50  0001 C CNN
F 3 "" H 1650 4450 50  0001 C CNN
	1    1650 4450
	1    0    0    -1  
$EndComp
$Comp
L R R9
U 1 1
P 3150 4250
F 0 "R9" V 3230 4250 50  0000 C CNN
F 1 "00" V 3150 4250 50  0000 C CNN
F 2 "Resistors_SMD:R_1206_HandSoldering" V 3080 4250 50  0001 C CNN
F 3 "" H 3150 4250 50  0001 C CNN
	1    3150 4250
	1    0    0    -1  
$EndComp
Text Label 3150 4100 1    60   ~ 0
4(**)
Text Label 1650 4300 1    60   ~ 0
3(**)
Wire Wire Line
	2450 4500 1950 4500
Wire Wire Line
	2450 4600 1650 4600
Wire Wire Line
	2950 4400 3150 4400
$Comp
L +3.3V #PWR033
U 1 1
P 3450 4500
F 0 "#PWR033" H 3450 4350 50  0001 C CNN
F 1 "+3.3V" H 3450 4640 50  0000 C CNN
F 2 "" H 3450 4500 50  0000 C CNN
F 3 "" H 3450 4500 50  0000 C CNN
	1    3450 4500
	1    0    0    -1  
$EndComp
Wire Wire Line
	2950 4500 3450 4500
Wire Wire Line
	2950 4600 3450 4600
Text Label 4150 2950 0    60   ~ 0
8(**)
Text Label 7300 1550 2    60   ~ 0
17(Rx2)
Text Label 7300 1650 2    60   ~ 0
16(Tx2)
$Comp
L R R11
U 1 1
P 1350 4450
F 0 "R11" V 1430 4450 50  0000 C CNN
F 1 "00" V 1350 4450 50  0000 C CNN
F 2 "Resistors_SMD:R_1206_HandSoldering" V 1280 4450 50  0001 C CNN
F 3 "" H 1350 4450 50  0001 C CNN
	1    1350 4450
	1    0    0    -1  
$EndComp
Wire Wire Line
	2450 4700 1350 4700
Wire Wire Line
	1350 4700 1350 4600
$Comp
L R R12
U 1 1
P 7600 2950
F 0 "R12" V 7680 2950 50  0000 C CNN
F 1 "1k" V 7600 2950 50  0000 C CNN
F 2 "Resistors_SMD:R_1206_HandSoldering" V 7530 2950 50  0001 C CNN
F 3 "" H 7600 2950 50  0001 C CNN
	1    7600 2950
	0    -1   -1   0   
$EndComp
$Comp
L Conn_01x02 J10
U 1 1
P 4600 4400
F 0 "J10" H 4600 4500 50  0000 C CNN
F 1 "Power IN" H 4600 4200 50  0000 C CNN
F 2 "Connectors_JST:JST_XH_B02B-XH-A_02x2.50mm_Straight" H 4600 4400 50  0001 C CNN
F 3 "" H 4600 4400 50  0001 C CNN
	1    4600 4400
	1    0    0    -1  
$EndComp
$Comp
L GND #PWR034
U 1 1
P 4400 4500
F 0 "#PWR034" H 4400 4250 50  0001 C CNN
F 1 "GND" H 4400 4350 50  0000 C CNN
F 2 "" H 4400 4500 50  0001 C CNN
F 3 "" H 4400 4500 50  0001 C CNN
	1    4400 4500
	1    0    0    -1  
$EndComp
$Comp
L +5V #PWR035
U 1 1
P 4400 4400
F 0 "#PWR035" H 4400 4250 50  0001 C CNN
F 1 "+5V" H 4400 4540 50  0000 C CNN
F 2 "" H 4400 4400 50  0001 C CNN
F 3 "" H 4400 4400 50  0001 C CNN
	1    4400 4400
	1    0    0    -1  
$EndComp
Text Label 4400 4400 2    60   ~ 0
Vin
$Comp
L Conn_01x04 J11
U 1 1
P 6000 4500
F 0 "J11" H 6000 4700 50  0000 C CNN
F 1 "I2C" V 6100 4450 50  0000 C CNN
F 2 "Connectors_JST:JST_XH_B04B-XH-A_04x2.50mm_Straight" H 6000 4500 50  0001 C CNN
F 3 "" H 6000 4500 50  0001 C CNN
	1    6000 4500
	1    0    0    -1  
$EndComp
$Comp
L GND #PWR036
U 1 1
P 5350 4500
F 0 "#PWR036" H 5350 4250 50  0001 C CNN
F 1 "GND" H 5350 4350 50  0000 C CNN
F 2 "" H 5350 4500 50  0001 C CNN
F 3 "" H 5350 4500 50  0001 C CNN
	1    5350 4500
	1    0    0    -1  
$EndComp
Wire Wire Line
	5350 4500 5800 4500
Wire Wire Line
	5800 4400 5350 4400
$Comp
L +3.3V #PWR037
U 1 1
P 5350 4400
F 0 "#PWR037" H 5350 4250 50  0001 C CNN
F 1 "+3.3V" H 5350 4540 50  0000 C CNN
F 2 "" H 5350 4400 50  0000 C CNN
F 3 "" H 5350 4400 50  0000 C CNN
	1    5350 4400
	1    0    0    -1  
$EndComp
Text Label 5800 4700 2    60   ~ 0
SDA
Text Label 5800 4600 2    60   ~ 0
SCL
Wire Wire Line
	7100 2800 7100 2950
$EndSCHEMATC
